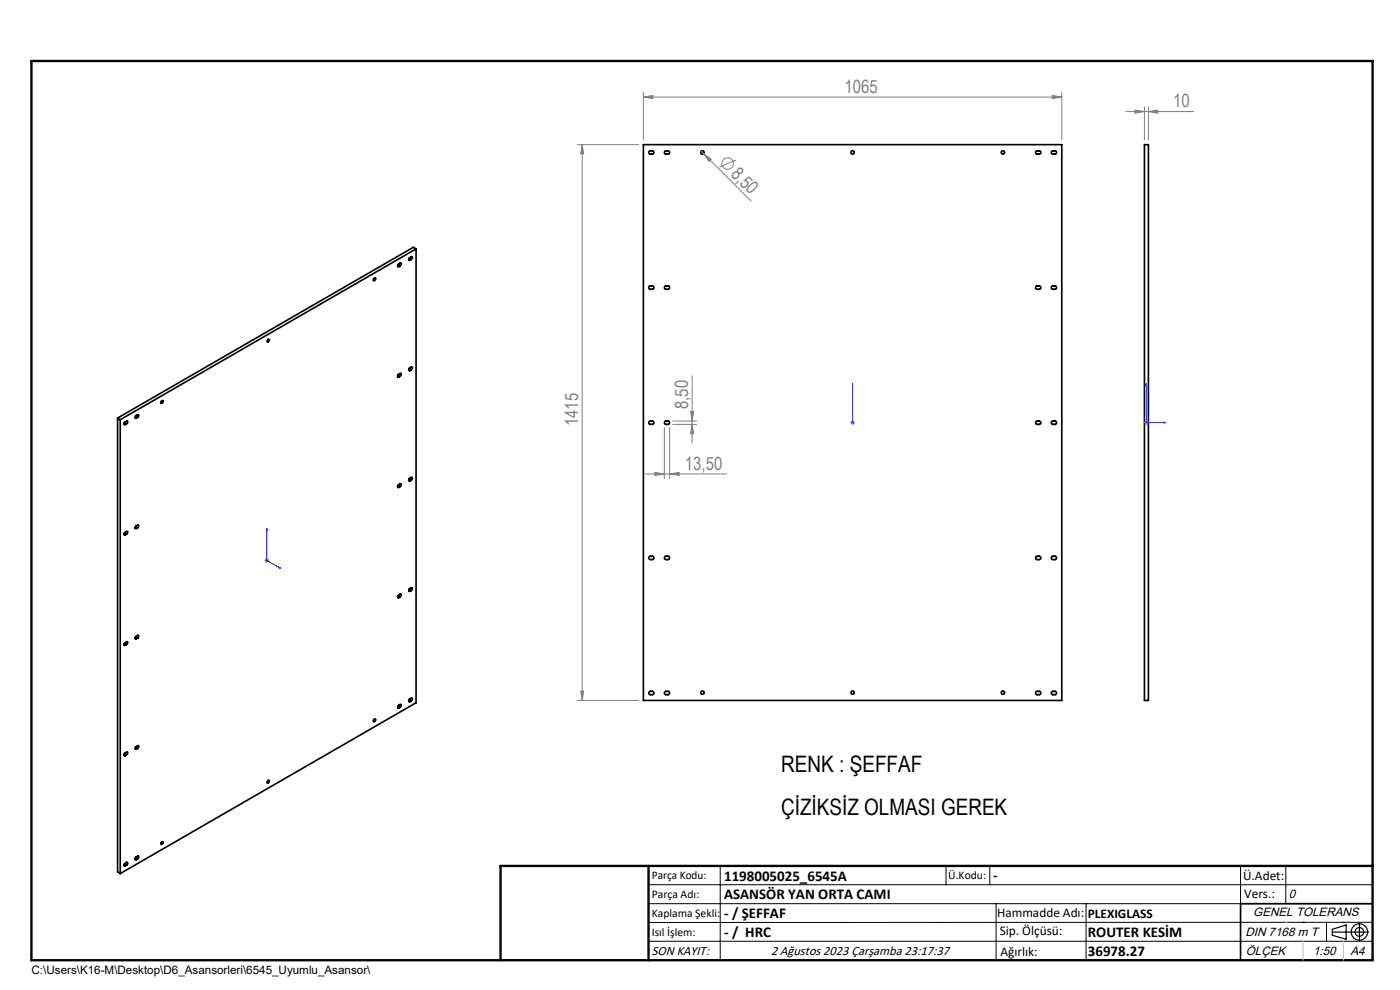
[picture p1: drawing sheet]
<svg xmlns="http://www.w3.org/2000/svg" width="297mm" height="210mm" viewBox="0 0 297 210" stroke-linecap="round" stroke-linejoin="round" font-family="sans-serif">
<g fill="none" stroke="#000" stroke-width=".35">
<path d="M136.5 30.7h88.7v117.9h-88.7zM137.8 32.1l.6-.1a.35 .35 0 0 1 .3 .3 .35 .35 0 0 1-.3 .4h-.4a.35 .35 0 0 1-.4-.2 .35 .35 0 0 1 .2-.4zM141.1 32.1l.6-.1a.35 .35 0 0 1 .4 .3 .35 .35 0 0 1-.4 .4h-.4a.36 .36 0 0 1-.3-.3 .36 .36 0 0 1 .1-.3zM219.7 32.1l.8-.1a.35 .35 0 0 1 .3 .3 .35 .35 0 0 1-.3 .4l-.8-.1zM223.1 32.1l.7-.1a.35 .35 0 0 1 .4 .3 .35 .35 0 0 1-.4 .4l-.6-.1-.2-.2zM242.8 30.7h.8v117.9h-.8zM79.4 58.9a.28 .28 0 0 1 .2 .4 .28 .28 0 0 1-.4 .1zM84.3 56.4l.3 .2M84.4 56.1l.5 .3M84.9 56.4a.3 .3 0 0 0 .3-.3 .3 .3 0 0 0-.3-.3l-.3 .2a.3 .3 0 0 0-.3 .3 .3 .3 0 0 0 .3 .3M84.9 56.4l-.3 .2M86.7 55.1l.3 .1"/>
<path d="M86.8 54.8l.4 .2M87.2 55a.28 .28 0 0 0 .3-.3 .28 .28 0 0 0-.3-.2l-.5 .3v.4h.3M87.2 55l-.2 .2M88.3 52.8v96.3l-62.8 36.2M88.3 52.8l-62.8 36.2M88.3 52.8l-.6-.4-62.8 36.3M56.8 72.1a.22 .22 0 0 1 .3-.1 .22 .22 0 0 1-.1 .4l-.2 .2a.27 .27 0 0 1-.2-.2 .27 .27 0 0 1 .2-.3zM84.3 79.8l.3 .2M84.4 79.5l.5 .3M84.9 79.8a.28 .28 0 0 0 .3-.3 .28 .28 0 0 0-.3-.3l-.3 .2a.28 .28 0 0 0-.3 .3 .28 .28 0 0 0 .3 .3M84.9 79.8l-.3 .2M86.7 78.4l.3 .2"/>
<path d="M86.8 78.2l.4 .2M87.2 78.4a.3 .3 0 0 0 .3-.3 .3 .3 0 0 0-.3-.3l-.4 .4-.1 .4h.3M87.2 78.4l-.2 .2M137.8 60.7h.6a.35 .35 0 0 1 .3 .3 .35 .35 0 0 1-.3 .4h-.4a.37 .37 0 0 1-.4-.3 .37 .37 0 0 1 .2-.4zM141.1 60.7h.6a.35 .35 0 0 1 .4 .3 .35 .35 0 0 1-.4 .4h-.4a.38 .38 0 0 1-.3-.3 .38 .38 0 0 1 .1-.4zM219.7 60.8l.8-.1a.35 .35 0 0 1 .3 .3 .35 .35 0 0 1-.3 .4l-.8-.2zM223.2 60.7h.6a.35 .35 0 0 1 .4 .3 .35 .35 0 0 1-.4 .4h-.4a.37 .37 0 0 1-.4-.3 .37 .37 0 0 1 .2-.4zM24.9 88.7l.6 .3M24.9 88.7v96.3l.6 .3M25.5 89v96.3M26.3 89.9l.3 .2M26.4 89.6l.4 .3"/>
<path d="M26.8 89.9a.3 .3 0 0 0 .3-.3 .3 .3 0 0 0-.3-.3l-.3 .3a.25 .25 0 0 0-.2 .3 .25 .25 0 0 0 .3 .2M26.8 89.9l-.2 .2M28.6 88.6l.3 .1M28.8 88.3l.4 .2M29.2 88.5h.1a.28 .28 0 0 0 .2-.3 .28 .28 0 0 0-.2-.3l-.5 .3a.27 .27 0 0 0-.2 .3 .27 .27 0 0 0 .3 .2M29.2 88.5l-.3 .2M34.3 85h.1a.28 .28 0 0 1 .2 .4 .28 .28 0 0 1-.5 .1zM137.7 89.5l.7-.2a.35 .35 0 0 1 .3 .4 .35 .35 0 0 1-.3 .3l-.6-.1-.2-.1zM141 89.5l.7-.2a.35 .35 0 0 1 .4 .4 .35 .35 0 0 1-.4 .3l-.6-.1zM219.7 89.5l.8-.2a.35 .35 0 0 1 .3 .4 .35 .35 0 0 1-.3 .3l-.8-.1zM223.1 89.5l.7-.2a.35 .35 0 0 1 .4 .4 .35 .35 0 0 1-.4 .3l-.6-.1-.2-.1zM26.3 113.3l.3 .2"/>
<path d="M26.4 113.1l.4 .2M26.8 113.3a.32 .32 0 0 0 .3-.3 .32 .32 0 0 0-.2-.3l-.4 .3a.27 .27 0 0 0-.2 .3 .27 .27 0 0 0 .3 .2M26.8 113.3l-.2 .2M28.6 112l.3 .1M28.8 111.7l.4 .3M29.2 112l.1-.1a.27 .27 0 0 0 .2-.3 .27 .27 0 0 0-.3-.2l-.4 .2a.28 .28 0 0 0-.2 .3 .28 .28 0 0 0 .2 .2h.1M29.2 112l-.3 .1M84.3 103.2l.3 .2M84.4 103l.5 .2M84.9 103.2a.3 .3 0 0 0 .3-.3 .3 .3 0 0 0-.3-.3l-.3 .2a.3 .3 0 0 0-.3 .3 .3 .3 0 0 0 .3 .3M84.9 103.2l-.3 .2M86.7 101.9l.3 .1"/>
<path d="M86.8 101.6l.4 .2M87.2 101.8a.28 .28 0 0 0 .3-.2 .28 .28 0 0 0-.3-.3l-.5 .4v.3h.3M87.2 101.8l-.2 .2M137.7 118.1l.7-.1a.35 .35 0 0 1 .3 .3 .35 .35 0 0 1-.3 .4l-.6-.1-.2-.1zM141 118.1l.7-.1a.35 .35 0 0 1 .4 .3 .35 .35 0 0 1-.4 .4l-.6-.1zM219.7 118.1l.8-.1a.35 .35 0 0 1 .3 .3 .35 .35 0 0 1-.3 .4l-.8-.1zM223.1 118.1l.7-.1a.35 .35 0 0 1 .4 .3 .35 .35 0 0 1-.4 .4l-.6-.1-.2-.1zM26.3 136.7l.3 .2M26.4 136.4l.4 .3M26.8 136.7a.3 .3 0 0 0 .3-.3 .3 .3 0 0 0-.3-.3l-.3 .3a.25 .25 0 0 0-.2 .3 .25 .25 0 0 0 .3 .2M26.8 136.7l-.2 .2M28.6 135.4l.3 .1"/>
<path d="M28.8 135.1l.4 .3M29.2 135.4l.1-.1a.25 .25 0 0 0 .2-.3 .25 .25 0 0 0-.3-.2l-.4 .2a.27 .27 0 0 0-.2 .3 .27 .27 0 0 0 .3 .2M29.2 135.4l-.3 .1M84.3 126.6l.3 .2M84.4 126.4l.5 .2M84.9 126.6a.28 .28 0 0 0 .3-.3 .28 .28 0 0 0-.3-.3l-.3 .2a.28 .28 0 0 0-.3 .3 .28 .28 0 0 0 .3 .3M84.9 126.6l-.3 .2M86.7 125.3l.3 .1M86.8 125l.4 .3M87.2 125.3a.3 .3 0 0 0 .3-.3 .3 .3 0 0 0-.3-.3l-.3 .2a.27 .27 0 0 0-.2 .3 .27 .27 0 0 0 .3 .2M87.2 125.3l-.2 .1M26.4 159.9l.4 .2"/>
<path d="M28.6 158.8l.3 .1M28.8 158.5l.4 .3M29.2 158.8l.1-.1a.27 .27 0 0 0 .2-.3 .27 .27 0 0 0-.3-.2l-.4 .2a.28 .28 0 0 0-.2 .3 .28 .28 0 0 0 .2 .3l.1-.1M29.2 158.8l-.3 .1M79.4 152.5a.28 .28 0 0 1 .2 .4 .28 .28 0 0 1-.4 .1zM84.3 150.1l.3 .1M84.4 149.8l.5 .2M84.9 150a.3 .3 0 0 0 .3-.3 .3 .3 0 0 0-.3-.3l-.3 .2a.3 .3 0 0 0-.3 .3 .3 .3 0 0 0 .3 .3M84.9 150l-.3 .2M86.7 148.7l.3 .1M86.8 148.4l.4 .3M87.2 148.7a.28 .28 0 0 0 .3-.3 .28 .28 0 0 0-.3-.3l-.5 .4v.3h.3"/>
<path d="M87.2 148.7l-.2 .1M137.8 146.7l.6-.1a.35 .35 0 0 1 .3 .4 .35 .35 0 0 1-.3 .3h-.4a.34 .34 0 0 1-.4-.2 .34 .34 0 0 1 .2-.4zM141.1 146.7l.6-.1a.35 .35 0 0 1 .4 .4 .35 .35 0 0 1-.4 .3h-.4a.36 .36 0 0 1-.3-.2 .36 .36 0 0 1 .1-.4zM219.7 146.8l.8-.2a.35 .35 0 0 1 .3 .4 .35 .35 0 0 1-.3 .3h-.6zM223.2 146.7l.6-.1a.35 .35 0 0 1 .4 .4 .35 .35 0 0 1-.4 .3h-.4a.34 .34 0 0 1-.4-.2 .34 .34 0 0 1 .2-.4zM26.3 160.2l.3 .1M26.8 160.1a.32 .32 0 0 0 .3-.3 .32 .32 0 0 0-.2-.3l-.4 .3a.27 .27 0 0 0-.2 .3 .27 .27 0 0 0 .3 .2M26.8 160.1l-.2 .2M34.3 178.6a.2 .2 0 0 1 .3 0 .2 .2 0 0 1 0 .3l-.3 .3a.29 .29 0 0 1-.2-.3 .29 .29 0 0 1 .2-.3zM56.8 165.7a.21 .21 0 0 1 .3-.2 .21 .21 0 0 1 0 .4 .24 .24 0 0 1-.2 .2 .24 .24 0 0 1-.2-.1zM26.3 183.5l.3 .2M26.4 183.3l.4 .2"/>
<path d="M26.8 183.5a.3 .3 0 0 0 .3-.3 .3 .3 0 0 0-.3-.3l-.3 .3a.27 .27 0 0 0-.2 .3 .27 .27 0 0 0 .3 .2M26.8 183.5l-.2 .2M28.6 182.2l.3 .1M28.8 181.9l.4 .3M29.2 182.2l.1-.1a.25 .25 0 0 0 .2-.3 .25 .25 0 0 0-.3-.2l-.4 .2a.27 .27 0 0 0-.2 .3 .27 .27 0 0 0 .3 .2M29.2 182.2l-.3 .1M291.2 191.7h-28v12"/>
<circle cx="149" cy="32.3" r=".36"/>
<circle cx="180.9" cy="32.3" r=".36"/>
<circle cx="212.8" cy="32.3" r=".36"/>
<circle cx="149" cy="146.9" r=".36"/>
<circle cx="180.9" cy="146.9" r=".36"/>
<circle cx="212.8" cy="146.9" r=".36"/>
</g>
<g fill="none" stroke="#808080" stroke-width=".21">
<path d="M136.5 19.6v10.1M225.2 19.6v10.1M122.5 30.7h13M123.5 30.7l.3 2h-.6zM123.5 30.7v117.9M136.5 20.6l2-.4v.7zM136.5 20.6h88.7M148.8 32.1l10.5 10.5M149.3 32.6l1.6 1.2-.5 .4zM156.1 34l-3.5 1.4M223.2 20.2l2 .4-2 .3zM238.8 23.7h14.5"/>
<path d="M240.8 23.3l2 .4-2 .3zM242.8 22.7v7M243.6 23.7l2-.4v.7zM243.6 22.7v7M146.8 79.8v14.2M140.9 90.7v10.8M142.1 90.7v10.8M142.7 90h5.1M142.7 89.3h5.1M146.5 87.3h.6l-.3 2zM146.8 90l.3 2h-.6zM180.4 89.6h1"/>
<path d="M180.5 89.3l.7 .7M180.9 89.1v1M181.2 89.3l-.7 .7M242.7 89.6h1M242.9 89.3l.7 .7M243.2 89.1v1M243.6 89.3l-.7 .7M56.1 118.9h1M56.2 118.5l.7 .7M56.6 118.4v1M56.9 118.5l-.7 .7M136.9 100.5h17.2"/>
<path d="M138.9 100.2l2 .3-2 .4zM142.1 100.5l2-.3v.7zM122.5 148.6h13M123.2 146.6h.6l-.3 2z"/>
<circle cx="154.4" cy="34.7" r="1.24"/>
</g>
<g fill="none" stroke="#000" stroke-width=".25">
<path d="M282.6 197.7h7.8M282.6 197.1l3-.9v3l-3-.8zM288.4 195.8v3.8M106.2 203.7h185"/>
<circle cx="288.4" cy="197.7" r="1.74"/>
<circle cx="288.4" cy="197.7" r=".93"/>
</g>
<path d="M180.9 89.5v.2zM180.9 81.3v.4v-.4M180.9 89.6h.1M180.9 81.3v8.3M243.2 81.3l.1 .4h-.2zM243.2 81.3v8.3h4.2M246.9 89.5l.5 .1-.5 .1zM56.6 112.1v6.8l2.9 1.7M56.6 112.1l.1 .4-.2-.1zM59.2 120.3l.3 .3-.3-.1z" fill="none" stroke="#00f" stroke-width=".21"/>
<g fill="none" stroke="#000" stroke-width=".21">
<path d="M137.6 187.7h153.6M137.6 191.7h153.6M137.6 199.7h153.6M152.8 183.7v20M200.7 183.7v4M210 183.7v4M211.3 191.7v12M230.4 191.7v12M263.2 183.7v20M272.8 183.7v8M276.4 195.6h.1M281.4 195.6v4.1"/>
<path d="M285 195.6h.1M291.2 195.6l-153.6 .1"/>
</g>
<path d="M6.7 12.9h284.5v190.8h-284.5zM137.6 183.7v20M291.2 183.7h-185v20" fill="none" stroke="#000" stroke-width=".5"/>
<path d="M276.4 199.7v4M285 199.7v4" fill="none" stroke="#c0c0c0" stroke-width=".21"/>
<path d="M272.8 195.6h.1" fill="none" stroke="#c0c0c0" stroke-width=".25"/>
<g fill="#00f">
<path d="M180.9 89.5v.2zM180.9 81.3v.4z"/>
<path d="M246.9 89.5l.5 .1-.5 .1zM243.2 81.3l.1 .4h-.2z"/>
<path d="M59.2 120.3l.3 .3-.3-.1zM56.6 112.1l.1 .4-.2-.1z"/>
</g>
<g fill="#808080">
<path d="M149.3 32.6l1.6 1.2-.5 .4z"/>
<path d="M138.9 100.2l2 .3-2 .4zM142.1 100.5l2-.3v.7z"/>
<path d="M136.5 20.6l2-.4v.7zM223.2 20.2l2 .4-2 .3z"/>
<path d="M240.8 23.3l2 .4-2 .3zM243.6 23.7l2-.4v.7z"/>
<path d="M123.5 30.7l.3 2h-.6zM123.2 146.6h.6l-.3 2z"/>
<path d="M146.8 90l.3 2h-.6zM146.5 87.3h.6l-.3 2z"/>
</g>
<g font-size="4.8">
<text x="165.7" y="163.8">RENK : ŞEFFAF</text>
<text x="165.7" y="172.8">ÇİZİKSİZ OLMASI GEREK</text>
</g>
<g font-size="3.9" fill="#808080">
<text x="179.2" y="19.7">1065</text>
<text x="248.9" y="22.8">10</text>
<text x="154.9" y="37.1" transform="rotate(45 154.9 37.1)">8,50</text>
<text x="146" y="86.8" transform="rotate(-90 146 86.8)">8,50</text>
<text x="122.6" y="90.4" transform="rotate(-90 122.6 90.4)">1415</text>
<text x="145.3" y="99.6">13,50</text>
</g>
<g font-size="3.2">
<text x="153.6" y="186.8">1198005025_6545A</text>
<text x="153.6" y="190.8">ASANSÖR YAN ORTA CAMI</text>
<text x="210.7" y="186.6">-</text>
<text x="153.6" y="194.8">- / ŞEFFAF</text>
<text x="153.6" y="198.8">- / HRC</text>
<text x="230.8" y="198.7">ROUTER KESİM</text>
<text x="230.8" y="202.8">36978.27</text>
</g>
<g font-size="2.8">
<text x="263.7" y="186.7">Ü.Adet:</text>
<text x="263.9" y="190.5">Vers.:</text>
<text x="211.5" y="194.5">Hammadde Adı:</text>
<text x="230.8" y="194.7">PLEXIGLASS</text>
<text x="138.3" y="202.6">SON KAYIT:</text>
<text x="163.6" y="202.6">2 Ağustos 2023 Çarşamba 23:17:37</text>
<text x="212.1" y="198.4">Sip. Ölçüsü:</text>
<text x="212.2" y="202.7">Ağırlık:</text>
</g>
<g font-size="2.6">
<text x="273.4" y="190.4">0</text>
<text x="265.9" y="194.4">GENEL TOLERANS</text>
<text x="264.2" y="198.5">DIN 7168 m T</text>
<text x="264.3" y="202.6">ÖLÇEK</text>
<text x="278.5" y="202.6">1:50</text>
<text x="286.5" y="202.6">A4</text>
</g>
<g font-size="2.5">
<text x="138.3" y="186.4">Parça Kodu:</text>
<text x="138.3" y="190.5">Parça Adı:</text>
<text x="201.2" y="186.5">Ü.Kodu:</text>
<text x="138.3" y="194.5">Kaplama Şekli:</text>
<text x="138.3" y="198.6">Isıl İşlem:</text>
<text x="6.7" y="206.7">C:\Users\K16-M\Desktop\D6_Asansorleri\6545_Uyumlu_Asansor\</text>
</g>
</svg>
